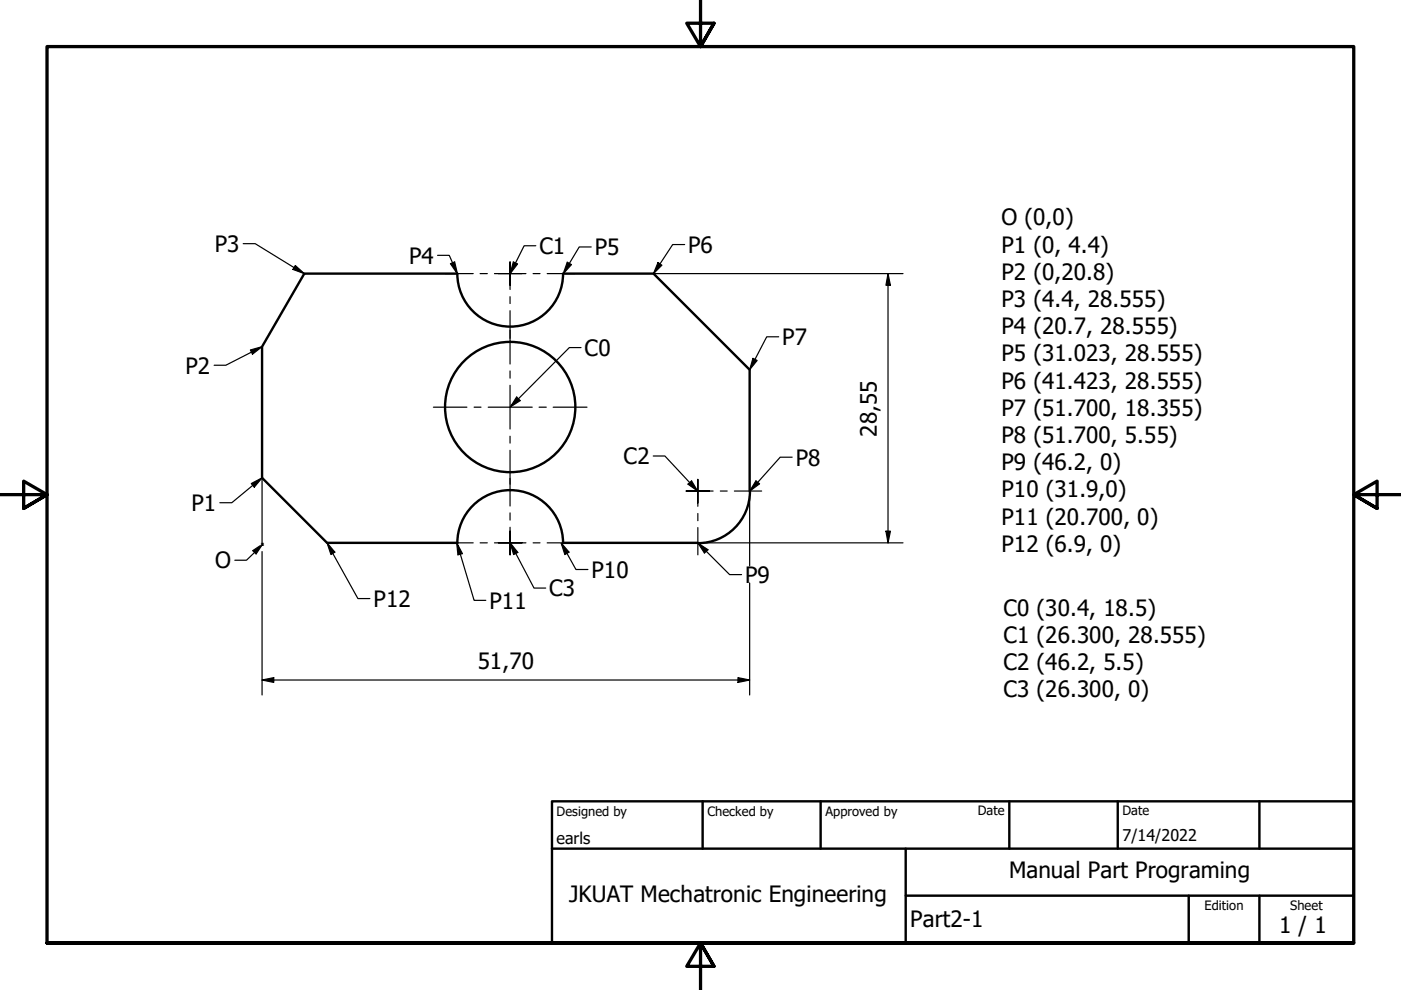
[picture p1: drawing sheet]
<svg xmlns="http://www.w3.org/2000/svg" width="297mm" height="210mm" viewBox="0 0 297 210" stroke-linecap="round" stroke-linejoin="round" font-family="sans-serif">
<!-- layer: Visible (ISO) -->
<g fill="none" stroke="#000" stroke-width=".51">
<path d="M97 58h-32.5l-8.9 15.5v27.8l13.7 13.8h27.7M97 58a11.2 11.2 0 0 0 11.2 11.3 11.2 11.2 0 0 0 11.2-11.3M119.4 58h19.2l20.3 20.4v25.7M97 115.1a11.2 11.2 0 0 1 11.2-11.2 11.2 11.2 0 0 1 11.2 11.2M119.4 115.1h28.6M159 104.1a11 11 0 0 1-11 11.1"/>
<circle cx="108.2" cy="86.3" r="13.8"/>
</g>
<!-- layer: Border (ISO) -->
<path d="M148.5 -.1v10l-2.9-5h5.8l-2.9 5 2.9-5M0 104.9h10l-5-2.9v5.8l5-2.9-5 2.9M297 104.9h-10l5-2.9v5.8l-5-2.9 5 2.9M10 199.9v-190h277v190h-277h277M151.4 204.9l-2.9-5 2.9 5h-5.8l2.9-5v10" fill="none" stroke="#000" stroke-width=".7"/>
<!-- layer: Title (ISO) -->
<path d="M117 169.9h170v30h-170zM117 179.9h170M149 169.9v10M174 169.9v10M192 179.9v20M214 169.9v10M237 169.9v10M267 169.9v10M192 189.9h95M252 189.9v10M267 189.9v10" fill="none" stroke="#000" stroke-width=".51"/>
<!-- layer: Center Mark (ISO) -->
<g fill="none" stroke="#000" stroke-width=".25">
<path d="M94.5 58h5.8M101.8 58h1.5M104.8 58h3.3h-2.4M108.1 55.5v2.5v-2.5M110.7 58h-2.6h3.4M113 58h1.5M116 58h5.9M108.1 60.5v-2.5v3.4M108.1 62.9v1.5M108.1 65.9v11.3M108.1 78.6v1.6M91.9 86.3h7.1"/>
<path d="M100.5 86.3h1.5M103.5 86.3h9.3M108.1 81.7v9.3M108.1 92.5v1.5M108.1 95.5v11.8M114.3 86.3h1.5M117.3 86.3h7.2M94.5 115.1h5.8M101.8 115.1h1.5M104.8 115.1h3.3h-2.4M108.1 111.8v3.3v-2.5M108.1 117.6v-2.5v2.5"/>
<path d="M108.1 108.7v1.6M110.7 115.1h-2.6h3.4M113 115.1h1.5M116 115.1h5.9M145.5 104.1h2.5h-2.5M148 101.6v2.5v-2.5M148 106.7v-2.6v3.3M148 108.9v1.5M148 111.9v5.7M150.4 104.1h-2.4h3.2M152.7 104.1h1.5M155.7 104.1h5.8"/>
</g>
<!-- layer: Symbol (ISO) -->
<g fill="#000">
<path d="M62.6 56.3l1.9 1.7-2.4-.9z" fill-rule="evenodd"/>
<path d="M95.5 55.9l.9-.4 .6 2.5z" fill-rule="evenodd"/>
<path d="M108.8 55.5l.9 .5-1.6 2z" fill-rule="evenodd"/>
<path d="M120.3 55.6l.9 .5-1.8 1.9z" fill-rule="evenodd"/>
<path d="M139.5 55.7l.8 .5-1.7 1.8z" fill-rule="evenodd"/>
<path d="M53.1 74.2l2.5-.7-2.1 1.6z" fill-rule="evenodd"/>
<path d="M159.6 76l.9 .4-1.6 2z" fill-rule="evenodd"/>
<path d="M109.5 84.2l.8 .7-2.2 1.4z" fill-rule="evenodd"/>
<path d="M53.3 102.5l2.3-1.2-1.7 2z" fill-rule="evenodd"/>
<path d="M53.6 116.7l2.2-1.3-1.5 2z" fill-rule="evenodd"/>
<path d="M69.3 115.1l1.7 2-.8 .5z" fill-rule="evenodd"/>
<path d="M96.8 115.1l1.2 2.3-.9 .2z" fill-rule="evenodd"/>
<path d="M108.1 115.1l1.7 2-.9 .5z" fill-rule="evenodd"/>
<path d="M119 115.1l1.6 2-.8 .5z" fill-rule="evenodd"/>
<path d="M145.9 102.7l.7-.7 1.4 2.1z" fill-rule="evenodd"/>
<path d="M148 115.1l2.1 1.5-.7 .7z" fill-rule="evenodd"/>
<path d="M160.3 102l.7 .6-2.1 1.5z" fill-rule="evenodd"/>
</g>
<g fill="none" stroke="#000" stroke-width=".25">
<path d="M51.6 51.7h2.5l10.4 6.3M62.6 56.3l1.9 1.7-2.4-.9zM92.8 54.1h2.4l1.7 3.8-1.4-2 .9-.4 .6 2.4M108.3 57.6l.5-2.1 .9 .5-1.4 1.9M113.6 52.1h-2.5l-2.8 5.7M125.3 52.4h-2.5l-3.3 5.5 1.7-1.8-.9-.5-.9 2.3M139.5 55.7l.8 .5-1.7 1.8zM145.2 51.9h-2.6l-4 6.1M53.1 74.2l2.5-.7-2.1 1.6zM55.6 73.5l-7.7 3.9h-2.5M123.2 73.7h-2.5l-12.4 12.5 1.2-2 .8 .7-2 1.3M159.6 76l.9 .4-1.6 2z"/>
<path d="M165.1 71.4h-2.5l-3.7 7M138.5 96.7h2.5l6.8 7.3-1.9-1.3 .7-.7 1.2 2M168 96.9h-2.6l-6.3 7.1 1.9-1.4-.7-.6-1.3 2M53.3 102.5l2.3-1.2-1.7 2zM55.1 115.7l-1.5 1 .7 .7 1.1-1.7M55.3 115.7l-3 3.1h-2.5M55.6 101.3l-6.5 5.3h-2.5M69.3 115.1l1.7 2-.8 .5zM69.3 115.1l6.6 11.8h2.5M96.8 115.2l.3 2.4 .9-.2-1.1-2.2 3.6 12.1h2.5M108.3 115.3l4.9 9.4h2.5M108.3 115.2l1.5 1.9-.9 .5-.6-2.1"/>
<path d="M119.1 115.2l1.5 1.9-.8 .5-.8-2.4 3.1 5.5h2.6M148.1 115.3l1.3 2 .7-.7-2-1.4 6.6 6.6h2.5"/>
</g>
<!-- layer: Dimension (ISO) -->
<g fill="none" stroke="#000" stroke-width=".25">
<path d="M138.6 58h52.9M188.3 58l.5 2.5h-1zM188.3 58v57.1M55.6 101.3v13.8M55.6 116.9v30.5M148.1 115.1h.1M149.4 115.1h42.1M158.9 104.2v15.8M187.8 112.6h1l-.5 2.5zM158.9 123.6v23.8M55.6 144.2l2.4-.5v1zM55.6 144.2h103.3"/>
<path d="M156.5 143.7l2.4 .5-2.4 .5z"/>
</g>
<g fill="#000">
<path d="M188.3 58l.5 2.5h-1z" fill-rule="evenodd"/>
<path d="M187.8 112.6h1l-.5 2.5z" fill-rule="evenodd"/>
<path d="M55.6 144.2l2.4-.5v1z" fill-rule="evenodd"/>
<path d="M156.5 143.7l2.4 .5-2.4 .5z" fill-rule="evenodd"/>
</g>
<g font-size="4.8">
<text x="212.3" y="47.8">O (0,0)</text>
<text x="45.5" y="53.4">P3</text>
<text x="114.4" y="53.9">C1</text>
<text x="145.9" y="53.6">P6</text>
<text x="212.3" y="53.6">P1 (0, 4.4)</text>
<text x="86.7" y="55.9">P4</text>
<text x="126.1" y="54.1">P5</text>
<text x="212.3" y="59.3">P2 (0,20.8)</text>
<text x="212.3" y="65.1">P3 (4.4, 28.555)</text>
<text x="212.3" y="70.8">P4 (20.7, 28.555)</text>
<text x="124" y="75.4">C0</text>
<text x="165.9" y="73.2">P7</text>
<text x="212.3" y="76.6">P5 (31.023, 28.555)</text>
<text x="39.3" y="79.2">P2</text>
<text x="212.3" y="82.4">P6 (41.423, 28.555)</text>
<text x="212.3" y="88.2">P7 (51.700, 18.355)</text>
<text x="185.9" y="92.6" transform="rotate(-90 185.9 92.6)">28,55</text>
<text x="212.3" y="93.9">P8 (51.700, 5.55)</text>
<text x="132.2" y="98.5">C2</text>
<text x="168.7" y="98.7">P8</text>
<text x="212.3" y="99.7">P9 (46.2, 0)</text>
<text x="212.3" y="105.4">P10 (31.9,0)</text>
<text x="40.6" y="108.3">P1</text>
<text x="212.3" y="111.2">P11 (20.700, 0)</text>
<text x="54.9" y="115.7">.</text>
<text x="212.3" y="116.9">P12 (6.9, 0)</text>
<text x="45.6" y="120.5">O</text>
<text x="125.4" y="122.5">P10</text>
<text x="158" y="123.5">P9</text>
<text x="79.2" y="128.7">P12</text>
<text x="103.8" y="129.1">P11</text>
<text x="116.5" y="126.5">C3</text>
<text x="212.8" y="130.6">C0 (30.4, 18.5)</text>
<text x="212.8" y="136.3">C1 (26.300, 28.555)</text>
<text x="101.3" y="141.8">51,70</text>
<text x="212.8" y="142.1">C2 (46.2, 5.5)</text>
<text x="212.8" y="147.9">C3 (26.300, 0)</text>
<text x="120.6" y="191.3">JKUAT Mechatronic Engineering</text>
<text x="213.9" y="186.2">Manual Part Programing</text>
<text x="193" y="196.6">Part2-1</text>
<text x="271.2" y="197.8">1 / 1</text>
</g>
<g font-size="3.4">
<text x="118" y="178.9">earls</text>
<text x="238" y="178.3">7/14/2022</text>
</g>
<g font-size="2.7">
<text x="118" y="173">Designed by</text>
<text x="150" y="173">Checked by</text>
<text x="175" y="173">Approved by</text>
<text x="207.3" y="172.9">Date</text>
<text x="238" y="172.9">Date</text>
<text x="255.4" y="193">Edition</text>
<text x="273.6" y="193">Sheet</text>
</g>
</svg>
